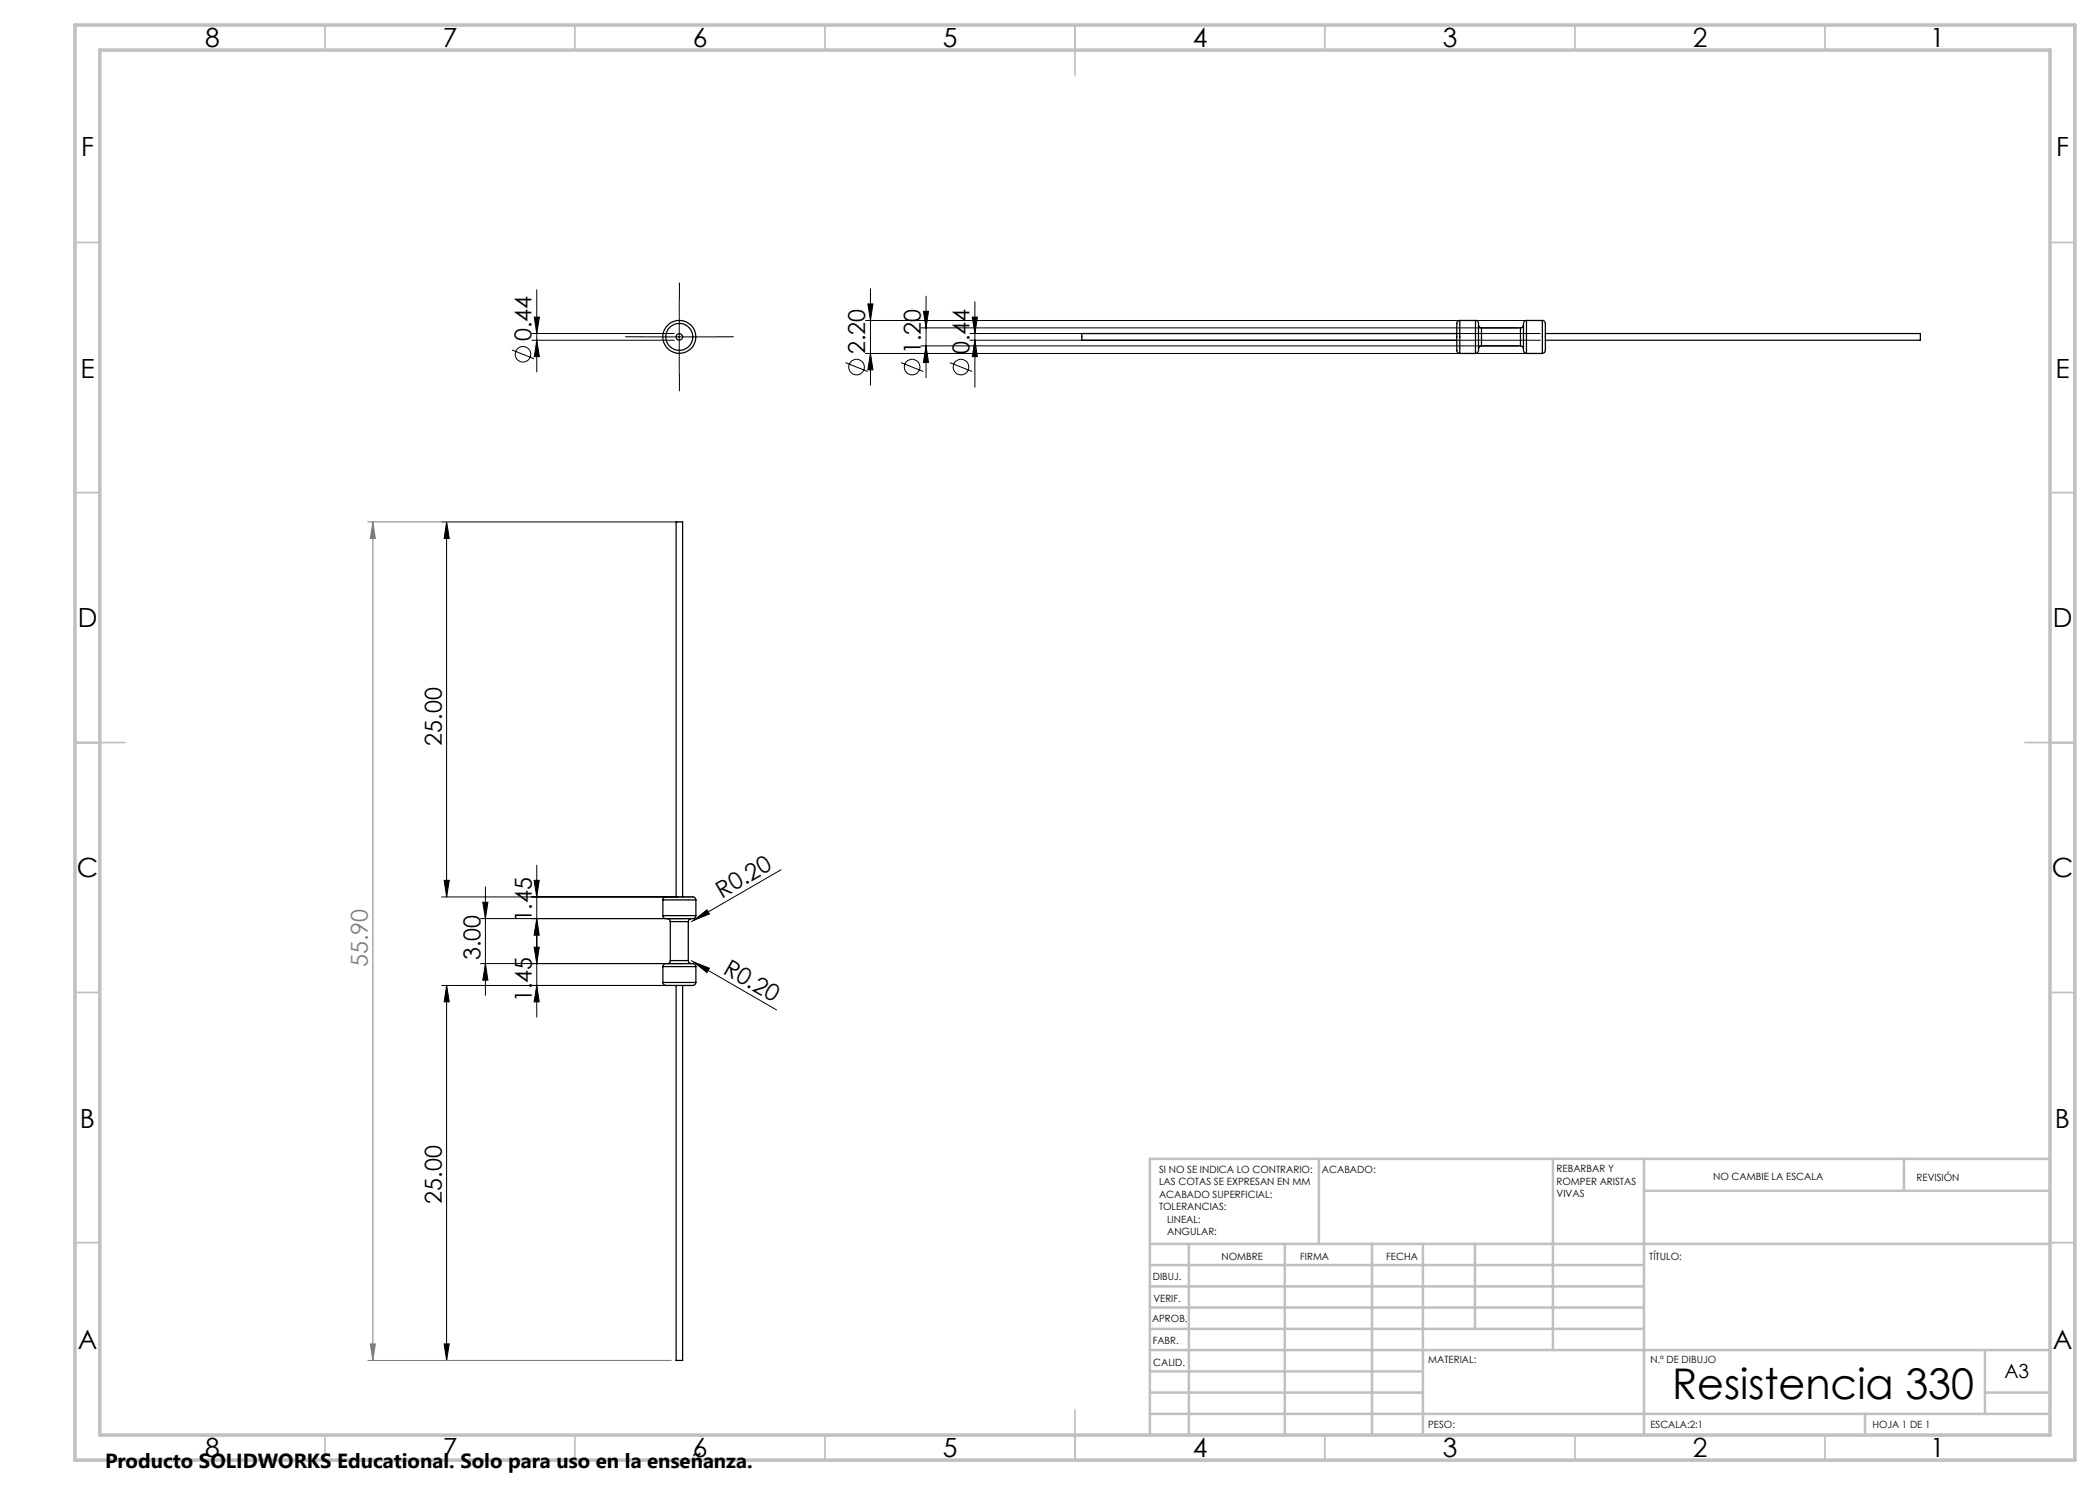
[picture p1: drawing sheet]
<svg xmlns="http://www.w3.org/2000/svg" width="420mm" height="297mm" viewBox="0 0 420 297" stroke-linecap="round" stroke-linejoin="round" font-family="sans-serif">
<g fill="none" stroke="#000" stroke-width=".2">
<path d="M107.4 58v16.4M135.9 59.9v15M174.1 57.7v19.3M185.2 59.2v16.3M102.4 70l4.4 1.8M106.4 68h28.5M106.4 66.7h28.5M106.9 63.4h1l-.5 3.3zM107.4 68l.5 3.3h-1zM128.4 67.4h15M169.1 72.5l4.4 1.8M173.1 70.7h134.9"/>
<path d="M173.1 64.1h134.9M173.6 60.8h1l-.5 3.3zM174.1 70.7l.5 3.3h-1zM180.2 72.5l4.4 1.8M184.2 69.2h119.5M184.2 65.6h119.5M184.7 62.3h1l-.5 3.3zM185.2 69.2l.5 3.3h-1zM190 72.5l4.4 1.8M194 68h114M194 66.7h114M194.5 63.4h1l-.5 3.3z"/>
<path d="M195 60.4v17M195 68l.5 3.3h-1zM88.3 104.4h47.2M89.3 104.4v75M89.3 104.4l.6 3.3h-1.1zM88.3 179.4h49.8M88.8 176.1h1.1l-.6 3.3zM97.1 177.4v21.7M106.8 176.1h1l-.4 3.3zM107.4 173v30.4M156.2 174l-17.4 10M88.3 197.1h49.8"/>
<path d="M89.3 197.1l.6 3.3h-1.1zM89.3 197.1v75M96.1 192.7h42M96.1 183.7h42M96.6 180.4h1l-.5 3.3zM97.1 192.7l.5 3.3h-1zM106.8 189.4h1l-.4 3.3zM107.4 197.1l.4 3.3h-1zM107.4 183.7l.4 3.3h-1zM138.3 192.1l.5 .3M138.8 184l2.6-2 .5 .8zM138.8 192.4l3.1 1.2-.5 .9z"/>
<path d="M138.8 184l-.5 .3M138.8 192.4l16.5 9.6M88.3 272.1h45.9M88.8 268.8h1.1l-.6 3.3z"/>
<circle cx="104.6" cy="70.9" r="1.55"/>
<circle cx="171.3" cy="73.4" r="1.56"/>
<circle cx="182.4" cy="73.4" r="1.55"/>
<circle cx="192.2" cy="73.4" r="1.56"/>
</g>
<path d="M73.6 104.4h60.6M74.6 104.4l.5 3.3h-1.1zM74.6 104.4v167.7M73.6 272.1h60.6M74 268.8h1.1l-.5 3.3z" fill="none" stroke="#808080" stroke-width=".2"/>
<path d="M135.9 59.9v-3.3M128.4 67.4h-3.3M135.9 74.9v3.3M143.4 67.4h3.3" fill="none" stroke="#000" stroke-width=".2" stroke-dasharray="15.2 1.3 1.3 1.3"/>
<g fill="none" stroke="#c0c0c0" stroke-width=".35">
<path d="M65 5v5M115 5v5M165 5v5M215 5v10M265 5v5M315 5v5M365 5v5M15 48.5h5M410 48.5h5M15 98.5h5M410 98.5h5M15 148.5h10"/>
<path d="M405 148.5h10M15 198.5h5M410 198.5h5M15 248.5h5M410 248.5h5M65 287v5M115 287v5M165 287v5M215 282v10M265 287v5M315 287v5M365 287v5"/>
</g>
<g fill="none" stroke="#c0c0c0" stroke-width=".5">
<path d="M263.8 231.8v17M310.6 231.8v38.2M328.8 231.8v55.2M328.8 238.2h81.2M380.8 231.8v6.4M410 231.8h-180v55.2M230 248.8h180M230 257.3h98.8M230 253h98.8M237.8 248.8v38.2M257 248.8v38.2M274.4 248.8v38.2"/>
<path d="M284.6 248.8v38.2M295 248.8v17M230 265.8h98.8M230 261.5h98.8M230 278.5h54.6M230 274.3h54.6M230 270h180M397 278.5h13M397 270v12.8M230 282.8h180M373 282.8v4.2"/>
</g>
<path d="M15 5h400v287h-400zM20 10h390v277h-390z" fill="none" stroke="#c0c0c0" stroke-width=".7"/>
<g fill="#000">
<path d="M138.8 184l2.6-2 .5 .8zM138.8 192.4l3.1 1.2-.5 .9z"/>
<path d="M107.4 68l.5 3.3h-1zM106.9 63.4h1l-.5 3.3zM107.4 197.1l.4 3.3h-1zM106.8 189.4h1l-.4 3.3zM97.1 192.7l.5 3.3h-1zM96.6 180.4h1l-.5 3.3zM107.4 183.7l.4 3.3h-1zM106.8 176.1h1l-.4 3.3zM88.8 176.1h1.1l-.6 3.3zM89.3 104.4l.6 3.3h-1.1z"/>
<path d="M174.1 70.7l.5 3.3h-1zM173.6 60.8h1l-.5 3.3z"/>
<path d="M185.2 69.2l.5 3.3h-1zM184.7 62.3h1l-.5 3.3z"/>
<path d="M195 68l.5 3.3h-1zM194.5 63.4h1l-.5 3.3z"/>
<path d="M89.3 197.1l.6 3.3h-1.1zM88.8 268.8h1.1l-.6 3.3z"/>
</g>
<path d="M74.6 104.4l.5 3.3h-1.1zM74 268.8h1.1l-.5 3.3z" fill="#808080"/>
<g fill="none" stroke="#000" stroke-width=".25">
<path d="M291.4 66.7h-75v1.3h75M292 64.1a.69 .69 0 0 0-.6 .9v4.7a.73 .73 0 0 0 .6 1M292 64.1v6.6M292 64.1h3.1M292 70.7h3.1M295.1 64.1a.69 .69 0 0 1 .6 .9v5.1a.6 .6 0 0 1-.6 .6M295.1 64.1v6.6M295.7 65a.6 .6 0 0 0 .6 .6M296.3 69.2a.6 .6 0 0 0-.6 .6M296.3 65.6v3.6M296.3 65.6h7.8M296.3 69.2h7.8"/>
<path d="M304.1 69.2a.6 .6 0 0 1 .6 .6M304.1 65.6v3.6M304.7 65a.6 .6 0 0 1-.6 .6M305.3 64.1a.69 .69 0 0 0-.6 .9v5.1a.6 .6 0 0 0 .6 .6M305.3 64.1v6.6M305.3 64.1h3.2M305.3 70.7h3.2M308.5 64.1a.69 .69 0 0 1 .6 .9v5.1a.6 .6 0 0 1-.6 .6M308.5 64.1v6.6M309.1 66.7h75v1.3h-75M132.6 180a.75 .75 0 0 1 1.1-.6h4.3a.8 .8 0 0 1 1.2 .6M132.6 180h6.6"/>
<path d="M132.6 180v3.1M135.2 179.4v-75h1.3v75M139.2 180v3.1M132.6 196.5a.75 .75 0 0 0 1.1 .6h4.8a.64 .64 0 0 0 .7-.6M132.6 193.3a.75 .75 0 0 1 1.1-.6h4.8a.64 .64 0 0 1 .7 .6M132.6 183.1a.75 .75 0 0 0 1.1 .6h4.3a.8 .8 0 0 0 1.2-.6M132.6 196.5h6.6M132.6 193.3h6.6M132.6 183.1h6.6M132.6 193.3v3.2M133.5 183.7a.6 .6 0 0 1 .6 .6M134.1 192.1a.6 .6 0 0 1-.6 .6"/>
<path d="M134.1 192.1h3.6M134.1 184.3h3.6M134.1 184.3v7.8M135.2 197.1v75h1.3v-75M137.7 192.1a.6 .6 0 0 0 .6 .6M137.7 184.3v7.8M138.3 183.7a.6 .6 0 0 0-.6 .6M139.2 193.3v3.2"/>
<circle cx="135.9" cy="67.4" r="3.3"/>
<circle cx="135.9" cy="67.4" r=".66"/>
<circle cx="135.9" cy="67.4" r="2.7"/>
</g>
<text font-size="8.5" x="334.4" y="279.7">Resistencia 330</text>
<g font-size="5.3">
<text x="41" y="9.5">8</text>
<text x="88.5" y="9.5">7</text>
<text x="138.5" y="9.5">6</text>
<text x="188.5" y="9.5">5</text>
<text x="238.5" y="9.5">4</text>
<text x="288.5" y="9.5">3</text>
<text x="338.5" y="9.5">2</text>
<text x="386" y="9.5">1</text>
<text x="16.2" y="31.2">F</text>
<text x="411.2" y="31.2">F</text>
<text x="16.1" y="75.5">E</text>
<text x="411.1" y="75.5">E</text>
<text x="15.5" y="125.5">D</text>
<text x="410.5" y="125.5">D</text>
<text x="15.4" y="175.5">C</text>
<text x="410.4" y="175.5">C</text>
<text x="16" y="225.5">B</text>
<text x="411" y="225.5">B</text>
<text x="15.5" y="269.7">A</text>
<text x="410.5" y="269.7">A</text>
<text x="41" y="291.5">8</text>
<text x="88.5" y="291.5">7</text>
<text x="138.5" y="291.5">6</text>
<text x="188.5" y="291.5">5</text>
<text x="238.5" y="291.5">4</text>
<text x="288.5" y="291.5">3</text>
<text x="338.5" y="291.5">2</text>
<text x="386" y="291.5">1</text>
</g>
<g font-size="4.7">
<text x="106.3" y="68.3" transform="rotate(-90 106.3 68.3)">0.44</text>
<text x="173" y="70.8" transform="rotate(-90 173 70.8)">2.20</text>
<text x="184.1" y="70.8" transform="rotate(-90 184.1 70.8)">1.20</text>
<text x="193.9" y="70.8" transform="rotate(-90 193.9 70.8)">0.44</text>
<text x="88.3" y="149.1" transform="rotate(-90 88.3 149.1)">25.00</text>
<text x="144.3" y="179.7" transform="rotate(-30 144.3 179.7)">R0.20</text>
<text x="106.3" y="184.5" transform="rotate(-90 106.3 184.5)">1.45</text>
<text x="96.1" y="192.1" transform="rotate(-90 96.1 192.1)">3.00</text>
<text x="144.4" y="194.6" transform="rotate(30 144.4 194.6)">R0.20</text>
<text x="106.3" y="200.4" transform="rotate(-90 106.3 200.4)">1.45</text>
<text x="88.3" y="240.7" transform="rotate(-90 88.3 240.7)">25.00</text>
</g>
<text font-size="4.7" fill="#808080" x="73.6" y="193.4" transform="rotate(-90 73.6 193.4)">55.90</text>
<text font-size="4.1" x="21" y="293.7">Producto SOLIDWORKS Educational. Solo para uso en la enseñanza.</text>
<text font-size="3.9" x="400.9" y="275.5">A3</text>
<g font-size="2">
<text x="231.8" y="234.6">SI NO SE INDICA LO CONTRARIO:</text>
<text x="231.8" y="237.1">LAS COTAS SE EXPRESAN EN MM</text>
<text x="231.8" y="239.6">ACABADO SUPERFICIAL:</text>
<text x="264.4" y="234.6">ACABADO:</text>
<text x="311.3" y="234.5">REBARBAR Y</text>
<text x="311.3" y="237">ROMPER ARISTAS</text>
<text x="311.3" y="239.5">VIVAS</text>
<text x="342.6" y="236">NO CAMBIE LA ESCALA</text>
<text x="383.3" y="236.2">REVISIÓN</text>
<text x="231.8" y="242.1">TOLERANCIAS:</text>
<text x="233.4" y="244.6">LINEAL:</text>
<text x="233.4" y="247.1">ANGULAR:</text>
<text x="244.3" y="252">NOMBRE</text>
<text x="260" y="251.9">FIRMA</text>
<text x="277.2" y="251.9">FECHA</text>
<text x="329.9" y="251.9">TÍTULO:</text>
<text x="230.6" y="256.1">DIBUJ.</text>
<text x="230.7" y="260.3">VERIF.</text>
<text x="230.4" y="264.4">APROB.</text>
<text x="230.5" y="268.8">FABR.</text>
<text x="230.7" y="273.1">CALID.</text>
<text x="285.6" y="272.5">MATERIAL:</text>
<text x="330.1" y="272.5">N.º DE DIBUJO</text>
<text x="285.6" y="285.5">PESO:</text>
<text x="330.1" y="285.6">ESCALA:2:1</text>
<text x="374.5" y="285.6">HOJA 1 DE 1</text>
</g>
</svg>
